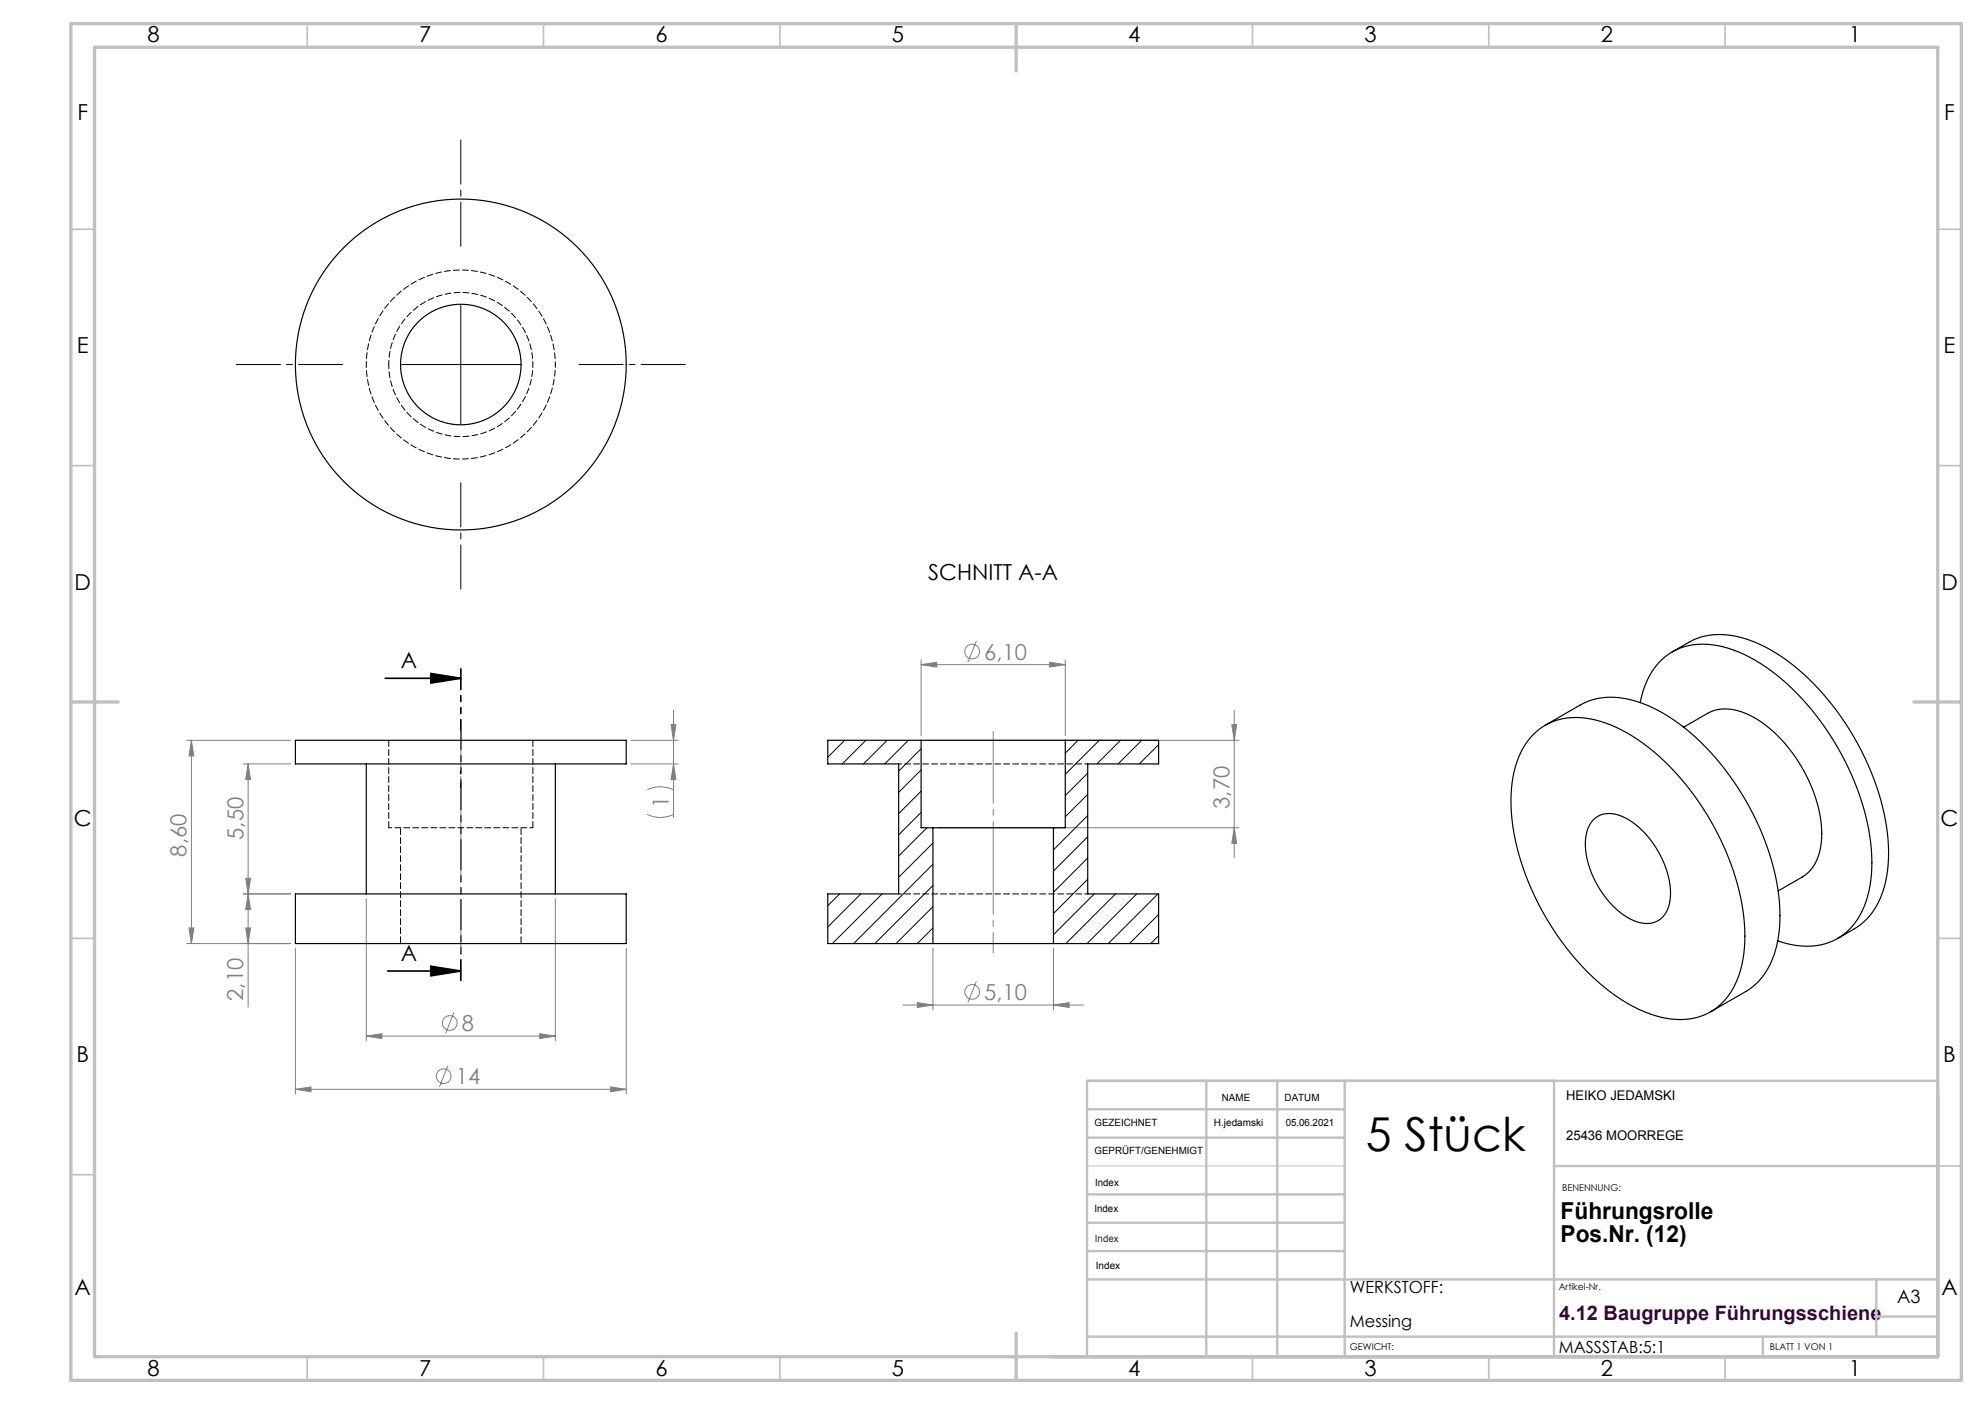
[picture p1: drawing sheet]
<svg xmlns="http://www.w3.org/2000/svg" width="420mm" height="297mm" viewBox="0 0 420 297" stroke-linecap="round" stroke-linejoin="round" font-family="sans-serif">
<g fill="none" stroke="#808080" stroke-width=".21">
<path d="M194.9 139.6v16M206.6 135.6l-1.8 4.4M225.4 139.6v16M39.5 156.6h22M40.5 156.6v43M40.5 156.6l.5 3.3h-1zM133.5 156.6h10M142 153.3h1l-.5 3.3zM142.5 150.3v22.6M194.9 140.6l3.3-.5v1zM194.9 140.6h30.5M195.9 156.6h66.2"/>
<path d="M222.1 140.1l3.3 .5-3.3 .5zM260.6 153.3h1.1l-.6 3.3zM261.1 150.3v31.2M51.5 161.6h10M52.5 161.6v51.4M52.5 161.6l.5 3.3h-1zM133.5 161.6h10M136.9 172.3a6.2 6.2 0 0 0 5.6 0M136.9 167.1a6.2 6.2 0 0 1 5.6 0M142.5 161.6l.5 3.3h-1zM198.4 175.1h63.7M261.1 175.1l.6 3.3h-1.1z"/>
<path d="M39.5 199.6h22M40 196.3h1l-.5 3.3zM51.5 189.1h10M52 185.8h1l-.5 3.3zM52 196.3h1l-.5 3.3zM52.5 189.1l.5 3.3h-1zM77.5 190.1v30.1M117.5 190.1v30.1M62.5 200.6v30.8M77.5 219.2l3.3-.5v1zM77.5 219.2h40M96.1 214.2l-1.8 4.4"/>
<path d="M114.2 218.7l3.3 .5-3.3 .5zM132.5 200.6v30.8M191 212.6h38.2M194.1 212.1l3.3 .5-3.3 .5zM197.4 200.6v13M206.6 207.6l-1.8 4.4M222.9 212.6l3.3-.5v1zM222.9 200.6v13M62.5 230.4l3.3-.5v1zM62.5 230.4h70M94.8 225.4l-1.8 4.5M129.2 229.9l3.3 .5-3.3 .5z"/>
<circle cx="205.7" cy="137.8" r="1.56"/>
<circle cx="95.2" cy="216.4" r="1.56"/>
<circle cx="205.7" cy="209.8" r="1.56"/>
<circle cx="93.9" cy="227.7" r="1.56"/>
</g>
<path d="M81.5 143.5h16M91.2 142.5l6.3 1-6.3 1zM82 205.4h15.5M91.2 204.4l6.3 1-6.3 1z" fill="none" stroke="#000" stroke-width=".35"/>
<path d="M97.5 52.1v-22.5M72.5 77.1h-22.5M122.5 77.1h22.5M97.5 102.1v22.5" fill="none" stroke="#000" stroke-width=".21" stroke-dasharray="15.2 1.3 1.3 1.3" stroke-dashoffset="5.9"/>
<path d="M85 77.1h25M97.5 64.6v25" fill="none" stroke="#000" stroke-width=".21"/>
<path d="M97.5 141.5v65.9" fill="none" stroke="#000" stroke-width=".35" stroke-dasharray="6.3 1.3 1.3 1.3 1.3 1.3" stroke-dashoffset="2"/>
<path d="M97.5 175.1v26.5" fill="none" stroke="#808080" stroke-width=".21" stroke-dasharray="15.2 1.3 1.3 1.3" stroke-dashoffset="3.9"/>
<path d="M97.5 175.1v-20.5" fill="none" stroke="#808080" stroke-width=".21" stroke-dasharray="15.2 1.3 1.3 1.3" stroke-dashoffset="6.9"/>
<path d="M210.1 189.1v-34.5" fill="none" stroke="#808080" stroke-width=".21" stroke-dasharray="15.2 1.3 1.3 1.3" stroke-dashoffset="-.1"/>
<path d="M210.1 201.6v-12.5" fill="none" stroke="#808080" stroke-width=".21" stroke-dasharray="15.2 1.3 1.3 1.3" stroke-dashoffset="10.9"/>
<path d="M230 246.7h54.5" fill="none" stroke="#c0c0c0" stroke-width=".21"/>
<g fill="none" stroke="#c0c0c0" stroke-width=".35">
<path d="M65 5v5M115 5v5M165 5v5M265 5v5M315 5v5M365 5v5M15 48.5h5M410 48.5h5M15 98.5h5M410 98.5h5M15 198.5h5M410 198.5h5"/>
<path d="M15 248.5h5M410 246.7h5M65 287v5M115 287v5M165 287v5M265 287v5M315 287v5M365 287v5"/>
</g>
<g fill="none" stroke="#c0c0c0" stroke-width=".5">
<path d="M230 234.7h54.5M255.2 228.7v58.3M270.2 228.7v58.3M284.5 228.7v58.3M328.8 228.7v58.3M410 228.6l-180 .1v58.3M230 252.7h54.5M230 240.7h54.5M230 258.7h54.5M328.8 246.7h81.2M230 264.7h54.5M230 270.7h180"/>
<path d="M397 270.7v12.1M397 278.5h13M230 282.8h180M373 282.8v4.2"/>
</g>
<path d="M15 5h400v287h-400zM20 10h390v277h-390zM215 5v10M15 148.5h10M405 148.5h10M215 282v10" fill="none" stroke="#c0c0c0" stroke-width=".7"/>
<path d="M91.2 142.5l6.3 1-6.3 1zM91.2 204.4l6.3 1-6.3 1z" fill="#000"/>
<g fill="#808080">
<path d="M129.2 229.9l3.3 .5-3.3 .5zM62.5 230.4l3.3-.5v1z"/>
<path d="M77.5 219.2l3.3-.5v1zM114.2 218.7l3.3 .5-3.3 .5z"/>
<path d="M260.6 153.3h1.1l-.6 3.3zM261.1 175.1l.6 3.3h-1.1z"/>
<path d="M52 185.8h1l-.5 3.3zM52.5 161.6l.5 3.3h-1z"/>
<path d="M40.5 156.6l.5 3.3h-1zM40 196.3h1l-.5 3.3zM52.5 189.1l.5 3.3h-1zM52 196.3h1l-.5 3.3zM142 153.3h1l-.5 3.3zM142.5 161.6l.5 3.3h-1z"/>
<path d="M194.9 140.6l3.3-.5v1zM222.1 140.1l3.3 .5-3.3 .5z"/>
<path d="M194.1 212.1l3.3 .5-3.3 .5zM222.9 212.6l3.3-.5v1z"/>
</g>
<g fill="none" stroke="#000" stroke-width=".25">
<path d="M353.8 137.9a22.8 22.8 0 0 1 6.1-3.1 18.4 18.4 0 0 1 13.8 2.2 50 50 0 0 1 19.4 20.5 47.6 47.6 0 0 1 6.4 25.5 17.6 17.6 0 0 1-5.6 12.4l-5.1 3.1M62.5 156.6h70v5h-70zM194.9 156.6h30.5M194.9 156.6h-19.8v5h15v27.5h-15v10.5h22.3M194.9 156.6v18.5h2.5M225.4 156.6h19.7v5h-15v27.5h15v10.5h-22.2M225.4 156.6v18.5h-2.5M324.7 155.1a13.4 13.4 0 0 1 13-2.8 36.9 36.9 0 0 1 17.8 12.2 56.1 56.1 0 0 1 13.6 30.8 23.8 23.8 0 0 1-3 14.8 12.7 12.7 0 0 1-13.8 5.3 32.6 32.6 0 0 1-15.7-9.1 56.7 56.7 0 0 1-16.8-34.2 23.8 23.8 0 0 1 3-14.8zM326.9 153.4l7.5-4.3a15 15 0 0 1 12.9-.4 41.5 41.5 0 0 1 17.6 14 54.9 54.9 0 0 1 11.7 29.7 22 22 0 0 1-3.7 14.2l-1.3 1.5-1.4 1.2-8.3 4.7M347 148.6a14.5 14.5 0 0 1 8.5-11.5 17.2 17.2 0 0 1 13.5 1.3 48.1 48.1 0 0 1 19.8 19.7 49.6 49.6 0 0 1 7.2 25.7 18.9 18.9 0 0 1-4.9 13 13.4 13.4 0 0 1-13 2.8l-2-.6M356.2 153.8l5.1-2.9a9.4 9.4 0 0 1 8.9 .4 30.1 30.1 0 0 1 13.6 16.5 20.1 20.1 0 0 1 .7 13.9l-.7 1.4-1.4 1.7-1.1 .7-5.1 3M77.5 161.6v27.5"/>
<path d="M117.5 161.6v27.5M197.4 175.1h25.5M197.4 175.1v24.5M222.9 175.1v24.5M337.1 173.5a5.3 5.3 0 0 1 6.3-.7 19.6 19.6 0 0 1 10 15.3 7 7 0 0 1-2.5 6.6 6.1 6.1 0 0 1-6.1-.4 19.6 19.6 0 0 1-9.3-16.6l.4-2.1 .5-1.2zM62.5 189.1h70v10.5h-70zM197.4 199.6h25.5"/>
<circle cx="97.5" cy="77.1" r="12.7"/>
<circle cx="97.5" cy="77.1" r="35"/>
</g>
<path d="M117.5 77.1a20 20 0 0 0-29.6-17.5 20 20 0 0 0-1.1 34.4 20 20 0 0 0 30.7-15.7v-1.2" fill="none" stroke="#000" stroke-width=".21" stroke-dasharray="1.3 .6" stroke-dashoffset=".7"/>
<path d="M82.3 77.1a15.2 15.2 0 0 1 22.5-13.4 15.2 15.2 0 0 1 .9 26.3 15.2 15.2 0 0 1-23.4-11.8v-1.1" fill="none" stroke="#000" stroke-width=".21" stroke-dasharray="1.3 .6" stroke-dashoffset=".4"/>
<path d="M82.3 175.1h30.5M190.1 161.6h40M190.1 189.1h40" fill="none" stroke="#000" stroke-width=".21" stroke-dasharray="1.3 .6" stroke-dashoffset=".6"/>
<path d="M82.3 156.6v18.5M112.8 175.1v-18.5" fill="none" stroke="#000" stroke-width=".21" stroke-dasharray="1.3 .6"/>
<path d="M84.8 175.1v24.5M110.3 199.6v-24.5" fill="none" stroke="#000" stroke-width=".21" stroke-dasharray="1.3 .6" stroke-dashoffset="-.2"/>
<g fill="none" stroke="#000" stroke-width=".21">
<path d="M178.7 156.6l-3.6 3.6M183.2 156.6l-5 5M187.7 156.6l-5 5M192.2 156.6l-5 5M194.9 158.4l-4.8 4.7M228.1 156.6l-2.7 2.7M232.6 156.6l-7.2 7.2M237.1 156.6l-5 5M241.6 156.6l-5 5M245.1 157.5l-4 4.1M194.9 162.9l-4.8 4.7M194.9 167.4l-4.8 4.7"/>
<path d="M194.9 171.9l-4.8 4.7M196.1 175.1l-6 6M197.4 178.3l-7.3 7.3M223.1 175.1l-.2 .2M230.1 163.5l-4.7 4.8M230.1 168l-4.7 4.8M230.1 172.5l-7.2 7.3M230.1 177l-7.2 7.3M177.6 189.1l-2.5 2.5M182.1 189.1l-7 7M186.6 189.1l-10.5 10.5M197.4 182.8l-16.8 16.8"/>
<path d="M197.4 187.3l-12.3 12.3M197.4 191.8l-7.8 7.8M197.4 196.3l-3.3 3.3M230.1 181.5l-7.2 7.3M230.1 186l-7.2 7.2M231.5 189.1l-8.6 8.6M236 189.1l-10.5 10.5M240.5 189.1l-10.5 10.5M245 189.1l-10.5 10.5M245.1 193.4l-6.1 6.2M245.1 197.9l-1.6 1.7"/>
</g>
<text font-size="9.9" x="289" y="243.5">5 Stück</text>
<g font-size="4.9">
<text x="330.2" y="257.9">Führungsrolle</text>
<text x="330.2" y="262.8">Pos.Nr. (12)</text>
</g>
<g font-size="4.7">
<text x="31.2" y="9">8</text>
<text x="88.7" y="9">7</text>
<text x="138.7" y="9">6</text>
<text x="188.7" y="9">5</text>
<text x="238.7" y="9">4</text>
<text x="288.7" y="9">3</text>
<text x="338.7" y="9">2</text>
<text x="391.2" y="9">1</text>
<text x="16.4" y="25.5">F</text>
<text x="411.4" y="25.5">F</text>
<text x="16.3" y="74.7">E</text>
<text x="411.2" y="74.7">E</text>
<text x="15.8" y="124.8">D</text>
<text x="196.4" y="122.6">SCHNITT A-A</text>
<text x="410.8" y="124.8">D</text>
<text x="84.8" y="141.4">A</text>
<text x="15.6" y="174.8">C</text>
<text x="410.6" y="174.8">C</text>
<text x="84.8" y="203.3">A</text>
<text x="16.2" y="224.7">B</text>
<text x="411.2" y="224.7">B</text>
<text x="15.8" y="274">A</text>
<text x="410.8" y="274">A</text>
<text x="31.2" y="291">8</text>
<text x="88.7" y="291">7</text>
<text x="138.7" y="291">6</text>
<text x="188.7" y="291">5</text>
<text x="238.7" y="291">4</text>
<text x="288.7" y="291">3</text>
<text x="338.7" y="291">2</text>
<text x="391.2" y="291">1</text>
</g>
<g font-size="4.7" fill="#808080">
<text x="208.3" y="139.5">6,10</text>
<text x="141.5" y="171" transform="rotate(-90 141.5 171)">1</text>
<text x="260.1" y="171.1" transform="rotate(-90 260.1 171.1)">3,70</text>
<text x="51.5" y="177.7" transform="rotate(-90 51.5 177.7)">5,50</text>
<text x="39.5" y="181.2" transform="rotate(-90 39.5 181.2)">8,60</text>
<text x="51.5" y="211.7" transform="rotate(-90 51.5 211.7)">2,10</text>
<text x="208.3" y="211.5">5,10</text>
<text x="97.7" y="218.1">8</text>
<text x="96.4" y="229.4">14</text>
</g>
<text font-size="4.2" fill="#400040" x="329.9" y="279.2">4.12 Baugruppe Führungsschiene</text>
<text font-size="3.9" x="401.4" y="275.6">A3</text>
<g font-size="3.5">
<text x="285.6" y="273.6">WERKSTOFF:</text>
<text x="285.6" y="280.6">Messing</text>
<text x="329.9" y="286.3">MASSSTAB:5:1</text>
</g>
<g font-size="2.8">
<text x="331.4" y="232.7">HEIKO JEDAMSKI</text>
<text x="331.4" y="241.1">25436 MOORREGE</text>
</g>
<g font-size="2.1">
<text x="258.5" y="232.8">NAME</text>
<text x="271.8" y="232.9">DATUM</text>
<text x="231.6" y="238.2">GEZEICHNET</text>
<text x="256.9" y="238.2">H.jedamski</text>
<text x="272" y="238.2">05.06.2021</text>
<text x="231.6" y="244.2">GEPRÜFT/GENEHMIGT</text>
<text x="231.7" y="250.8">Index</text>
<text x="231.6" y="256.4">Index</text>
<text x="231.9" y="268.5">Index</text>
</g>
<text font-size="2.1" fill="#400040" x="231.7" y="262.7">Index</text>
<g font-size="2">
<text x="330.5" y="251.9">BENENNUNG:</text>
<text x="329.8" y="272.9">Artikel-Nr.</text>
<text x="285.6" y="285.5">GEWICHT:</text>
<text x="374.5" y="285.6">BLATT 1 VON 1</text>
</g>
</svg>
